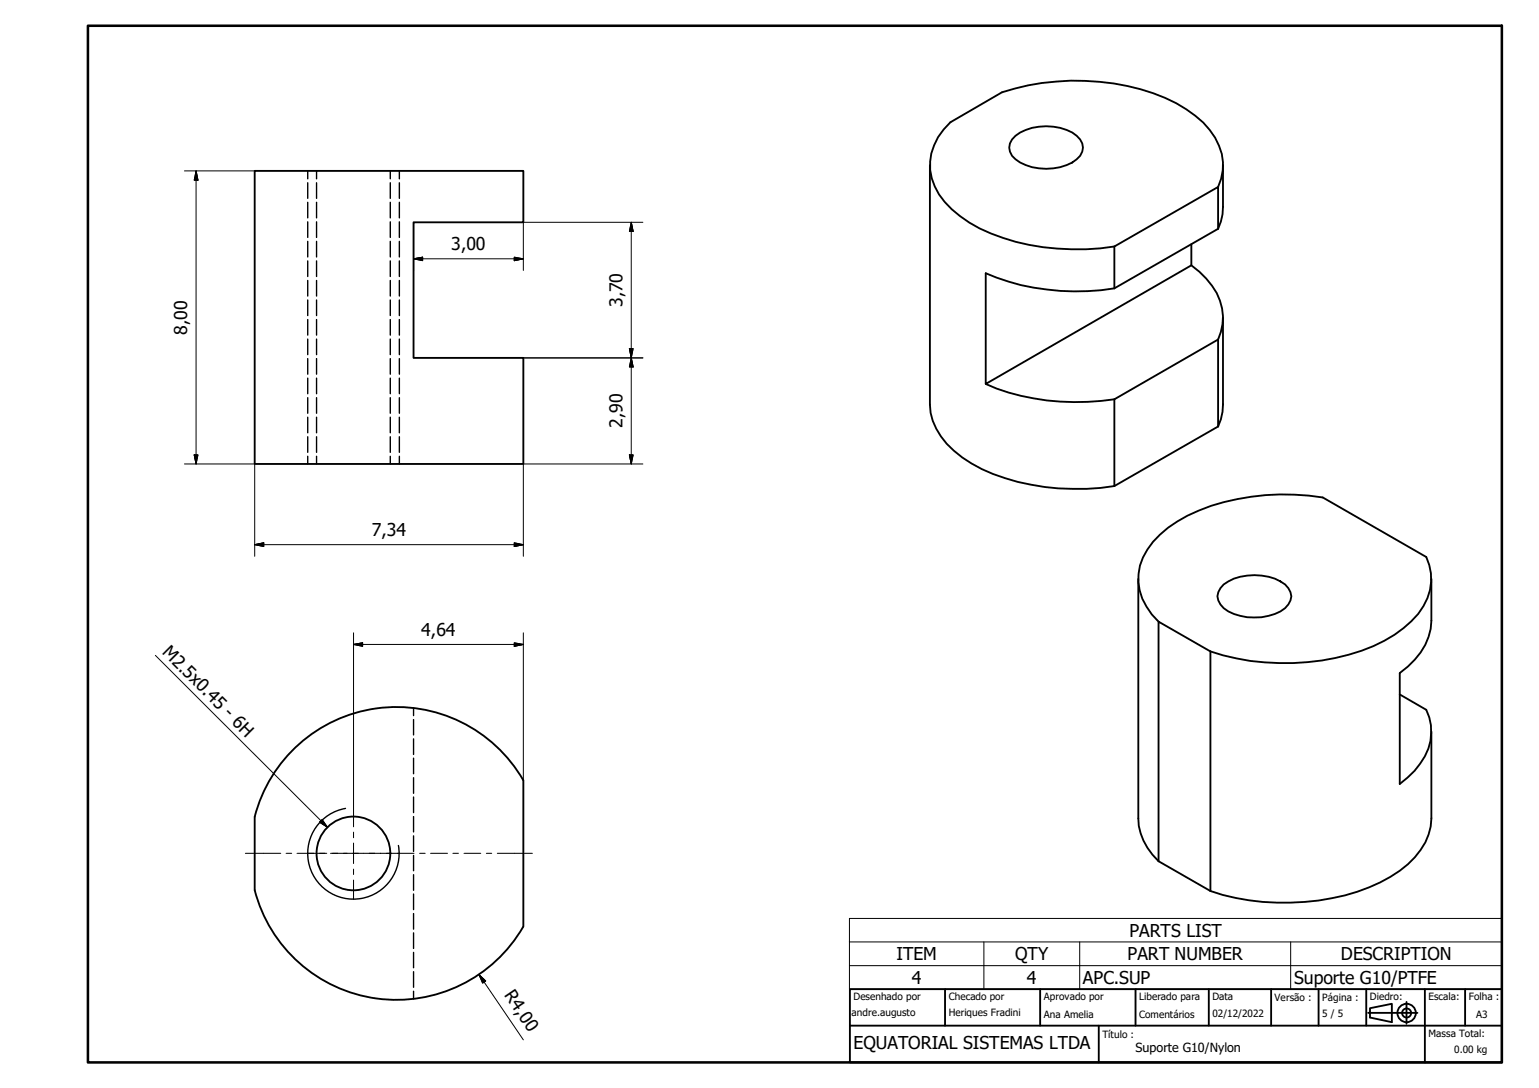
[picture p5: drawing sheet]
<svg xmlns="http://www.w3.org/2000/svg" width="420mm" height="297mm" viewBox="0 0 420 297" stroke-linecap="round" stroke-linejoin="round" font-family="sans-serif">
<!-- layer: Visible (ISO) -->
<g fill="none" stroke="#000" stroke-width=".51">
<path d="M277.2 37.1a14.7 14.7 0 0 1 16.7 0 3.9 3.9 0 0 1 0 6.4 14.7 14.7 0 0 1-16.7 0 3.9 3.9 0 0 1 0-6.4zM69.5 46.7h73.4v14h-30v37h30v29h-73.4zM253.9 45.1v65.4a17.4 17.4 0 0 0 6.5 12.5 40.9 40.9 0 0 0 17.4 8.6 66.5 66.5 0 0 0 26.4 1.1M332.5 51a14.2 14.2 0 0 0-2.2-15.5 36 36 0 0 0-18.9-11.1 66.1 66.1 0 0 0-37.8 .8l-14.1 8.2a14.9 14.9 0 0 0-1.6 21.8 34.9 34.9 0 0 0 15.9 9.7 66.5 66.5 0 0 0 30.4 2.4M333.9 45.1l-.1 13.4-.5 2-.8 2M304.2 67.3v11.4M325.2 66.7v5.7l-56.1 32.4v-30.2a64.6 64.6 0 0 0 35.1 4.1M325.2 72.4a19.8 19.8 0 0 1 8.4 11.8 14.1 14.1 0 0 1-1.1 8.5M332.5 62.5v-11.5l-28.3 16.3M332.5 62.5l-28.3 16.2M332.5 92.7l-28.3 16.3M332.5 92.7v23.7"/>
<path d="M333.9 86.7v23.8l-.1 1.9-.5 2.1-.8 1.9M269.1 104.8a63.8 63.8 0 0 0 35.1 4.2M304.2 109v23.7M332.5 116.4l-28.3 16.3M310.8 158v65.4a16.5 16.5 0 0 0 5.5 11.7M334.1 159.6a15.1 15.1 0 0 1 16.7 0 3.9 3.9 0 0 1 0 6.4 15.1 15.1 0 0 1-16.7 0 3.9 3.9 0 0 1 0-6.4zM390.8 158v11.5a17 17 0 0 1-6.4 12.5l-2.3 1.8v30.2a20.5 20.5 0 0 0 8.4-11.7 13.5 13.5 0 0 0-1.1-8.5l-7.3-4.2M316.3 169.7a15.5 15.5 0 0 1-5.1-15.3 21.8 21.8 0 0 1 10.2-12 57.6 57.6 0 0 1 31.9-7.3l7.8 .7 28.3 16.3a14.9 14.9 0 0 1-4.1 17.5 40.5 40.5 0 0 1-20.7 10 66.9 66.9 0 0 1-34.1-1.8M330.5 177.8l-14.2-8.1v65.4M330.5 177.8v65.5M390.8 199.8v23.6a17 17 0 0 1-6.4 12.6 47.3 47.3 0 0 1-24.4 9.9 64.8 64.8 0 0 1-29.5-2.6M142.9 213a40 40 0 0 0-40.1-19.6 40 40 0 0 0-33.3 29.6v20a40 40 0 0 0 33.3 29.6 40 40 0 0 0 40.1-19.6"/>
<path d="M142.9 213v40M316.3 235.1l14.2 8.2"/>
<circle cx="96.5" cy="233" r="10.1"/>
</g>
<!-- layer: Visible Narrow (ISO) -->
<g fill="none" stroke="#000" stroke-width=".38">
<path d="M84 46.7v2.1M84 49.9v4.3M84 55.2v4.3M86.4 46.7v2.1M86.4 49.9v4.3M86.4 55.2v4.3M106.6 46.7v2.1M106.6 49.9v4.3M106.6 55.2v4.3M109 46.7v2.1M109 49.9v4.3M109 55.2v4.3"/>
<path d="M84 60.6v4.2M84 65.9v4.3M84 71.2v4.3M84 76.6v4.2M86.4 60.6v4.2M86.4 65.9v4.3M86.4 71.2v4.3M86.4 76.6v4.2M106.6 60.6v4.2M106.6 65.9v4.3M106.6 71.2v4.3M106.6 76.6v4.2"/>
<path d="M109 60.6v4.2M109 65.9v4.3M109 71.2v4.3M109 76.6v4.2M84 81.9v4.3M84 87.2v4.3M84 92.6v4.2M84 97.9v4.3M86.4 81.9v4.3M86.4 87.2v4.3M86.4 92.6v4.2M86.4 97.9v4.3"/>
<path d="M106.6 81.9v4.3M106.6 87.2v4.3M106.6 92.6v4.2M106.6 97.9v4.3M109 81.9v4.3M109 87.2v4.3M109 92.6v4.2M109 97.9v4.3M84 103.2v4.3M84 108.6v4.2M84 113.9v4.3M84 119.2v4.3"/>
<path d="M86.4 103.2v4.3M86.4 108.6v4.2M86.4 113.9v4.3M86.4 119.2v4.3M106.6 103.2v4.3M106.6 108.6v4.2M106.6 113.9v4.3M106.6 119.2v4.3M109 103.2v4.3M109 108.6v4.2M109 113.9v4.3M109 119.2v4.3"/>
<path d="M84 124.6v2.1M86.4 124.6v2.1M106.6 124.6v2.1M109 124.6v2.1M112.9 193.3v2.1M112.9 196.5v4.1M112.9 201.7v4.3M112.9 207v4.3M112.9 212.3v4.3M112.9 217.6v4.3M112.9 222.9v4.2M112.9 228.2v4.3"/>
<path d="M112.9 233.5v4.2M112.9 238.8v4.3M112.9 244.1v4.2M112.9 249.4v4.3M112.9 254.7v4.2M112.9 260v4.2M112.9 265.3v4.2M112.9 270.6v2.1"/>
</g>
<!-- layer: Border (ISO) -->
<path d="M94.3 220.7a12.5 12.5 0 0 0-10.1 14.5 12.5 12.5 0 0 0 14.5 10.1 12.5 12.5 0 0 0 10.1-14.5" fill="none" stroke="#000" stroke-width=".38"/>
<!-- layer: Dimension (ISO) -->
<g fill="none" stroke="#000" stroke-width=".27">
<path d="M42.4 178.9l47 47M67 233h9.6M78.1 233h1.5M81.1 233h4.6M87.2 233h1.5M87.9 223.8l1.5 2.1-2.2-1.4zM90.2 233h4.6M96.3 233h1.6M99.3 233h4.6M105.5 233h1.4M108.5 233h4.5M114.6 233h1.5"/>
<path d="M117.5 233h4.7M123.6 233h1.6M126.7 233h4.6M132.8 233h1.4M135.8 233h9.6M231.9 257.2v-6.5h178.1v6.5M231.9 257.2h178.1v6.4M231.9 257.2v12.9h178.1v-6.5M268.6 257.2v12.9M294.8 257.2v12.9M352.4 257.2v12.9M231.9 263.6h178.1"/>
</g>
<!-- layer: Title (ISO) -->
<path d="M24 7h386v283.1h-386z" fill="none" stroke="#000" stroke-width=".7"/>
<!-- layer: Symbol (ISO) -->
<g fill="none" stroke="#000" stroke-width=".51">
<path d="M232 270.1h178v20h-178zM258 270.1v9.9M284 270.1v9.9M310 270.1v9.9M330 270.1v9.9M347 270.1v9.9M360 270.1v9.9M373 270.1v9.9M373.5 276.5h13.5M374 275.3l6-1.2v5l-6-1.3zM384 273.5v6M389 270.1v20"/>
<path d="M400 270.1v9.9M232 280h178M300 280v10.1"/>
<circle cx="384" cy="276.6" r="2.51"/>
<circle cx="384" cy="276.6" r="1.24"/>
</g>
<!-- layer: Center Mark (ISO) -->
<g fill="none" stroke="#000" stroke-width=".27">
<path d="M50.4 46.7h19.1M53.5 46.7l.5 2.5h-1zM53.5 46.7v80M112.9 70.7l2.5-.5v1zM112.9 70.7h30M112.9 60.7v13.1M140.4 70.2l2.5 .5-2.5 .5zM172.3 60.7l.5 2.5h-1zM172.3 60.7v66M175.5 60.7h-32.6v13.1M142.9 97.7h32.6M171.8 95.2h1l-.5 2.5z"/>
<path d="M172.3 97.7l.5 2.5h-1zM50.4 126.7h19.1v25.2M53 124.2h1l-.5 2.5zM171.8 124.2h1l-.5 2.5zM175.5 126.7h-32.6v25.2M69.5 148.7l2.5-.5v1zM69.5 148.7h73.4M140.4 148.2l2.5 .5-2.5 .5zM96.5 175.9l2.5-.4v1zM96.5 175.9h46.4M96.5 172.8v47.6M140.4 175.5l2.5 .4-2.5 .6z"/>
<path d="M142.9 172.8v40.2M130.7 266.1l1.9 1.7-.8 .6zM130.7 266.1l12.2 17.8"/>
</g>
<g fill="#000" stroke="#000" stroke-width=".27">
<path d="M53.5 46.7l.5 2.5zM53.5 46.7l.5 2.5h-1zM112.9 70.7l2.5-.5zM112.9 70.7l2.5-.5v1zM140.4 71.2l2.5-.5zM140.4 70.2l2.5 .5-2.5 .5zM172.3 60.7l.5 2.5zM172.3 60.7l.5 2.5h-1zM171.8 95.2l.5 2.5zM171.8 95.2h1l-.5 2.5zM172.3 97.7l.5 2.5zM172.3 97.7l.5 2.5h-1z"/>
<path d="M53 124.2l.5 2.5zM53 124.2h1l-.5 2.5zM171.8 124.2l.5 2.5zM171.8 124.2h1l-.5 2.5zM69.5 148.7l2.5-.5zM69.5 148.7l2.5-.5v1zM140.4 149.2l2.5-.5zM140.4 148.2l2.5 .5-2.5 .5zM96.5 175.9l2.5-.4zM96.5 175.9l2.5-.4v1zM140.4 176.5l2.5-.6zM140.4 175.5l2.5 .4-2.5 .6z"/>
<path d="M130.7 266.1l1.9 1.7zM130.7 266.1l1.9 1.7-.8 .6z"/>
</g>
<!-- layer: Hatch (ISO) -->
<path d="M83.9 233h5.3M90.7 233h1.5M93.7 233h5.6M96.5 220.4v5.3M96.5 227.2v1.5M96.5 230.2v5.6M96.5 237.3v1.4M100.8 233h1.5M103.8 233h5.3M96.5 240.3v5.2" fill="none" stroke="#000" stroke-width=".27"/>
<!-- layer: Dimension (ISO) -->
<path d="M87.2 224.5l2.2 1.4zM87.9 223.8l1.5 2.1-2.2-1.4z" fill="#000" stroke="#000" stroke-width=".27"/>
<g font-size="4.8">
<text x="123.2" y="68.3">3,00</text>
<text x="169.9" y="83.9" transform="rotate(-90 169.9 83.9)">3,70</text>
<text x="51.1" y="91.4" transform="rotate(-90 51.1 91.4)">8,00</text>
<text x="169.9" y="116.8" transform="rotate(-90 169.9 116.8)">2,90</text>
<text x="101.5" y="146.3">7,34</text>
<text x="115" y="173.6">4,64</text>
<text x="44.1" y="178.3" transform="rotate(45 44.1 178.3)">M2.5x0.45 - 6H</text>
<text x="308.4" y="255.8">PARTS LIST</text>
<text x="244.7" y="262.2">ITEM</text>
<text x="277.2" y="262.2">QTY</text>
<text x="307.8" y="262.2">PART NUMBER</text>
<text x="366.1" y="262.2">DESCRIPTION</text>
<text x="248.9" y="268.6">4</text>
<text x="280.4" y="268.6">4</text>
<text x="295.7" y="268.6">APC.SUP</text>
<text x="353.3" y="268.7">Suporte G10/PTFE</text>
<text x="137.5" y="271.7" transform="rotate(56 137.5 271.7)">R4,00</text>
<text x="233" y="286.4">EQUATORIAL SISTEMAS LTDA</text>
</g>
<text font-size="3.4" x="310" y="287.3">Suporte G10/Nylon</text>
<g font-size="2.7">
<text x="233" y="273.1">Desenhado por</text>
<text x="259" y="273.1">Checado por</text>
<text x="285" y="273.1">Aprovado por</text>
<text x="311" y="273.1">Liberado para</text>
<text x="331" y="273">Data</text>
<text x="348" y="273.2">Versão :</text>
<text x="361" y="273.3">Página :</text>
<text x="374" y="273.1">Diedro:</text>
<text x="390" y="273.1">Escala:</text>
<text x="401" y="273.1">Folha :</text>
<text x="232.5" y="277.5">andre.augusto</text>
<text x="259" y="277.5">Heriques Fradini</text>
<text x="285" y="278">Ana Amelia</text>
<text x="311" y="278">Comentários</text>
<text x="331" y="277.6">02/12/2022</text>
<text x="361" y="277.6">5 / 5</text>
<text x="403" y="278">A3</text>
<text x="301" y="283.3">Título :</text>
<text x="390" y="283.1">Massa Total:</text>
<text x="397" y="287.5">0.00 kg</text>
</g>
</svg>
